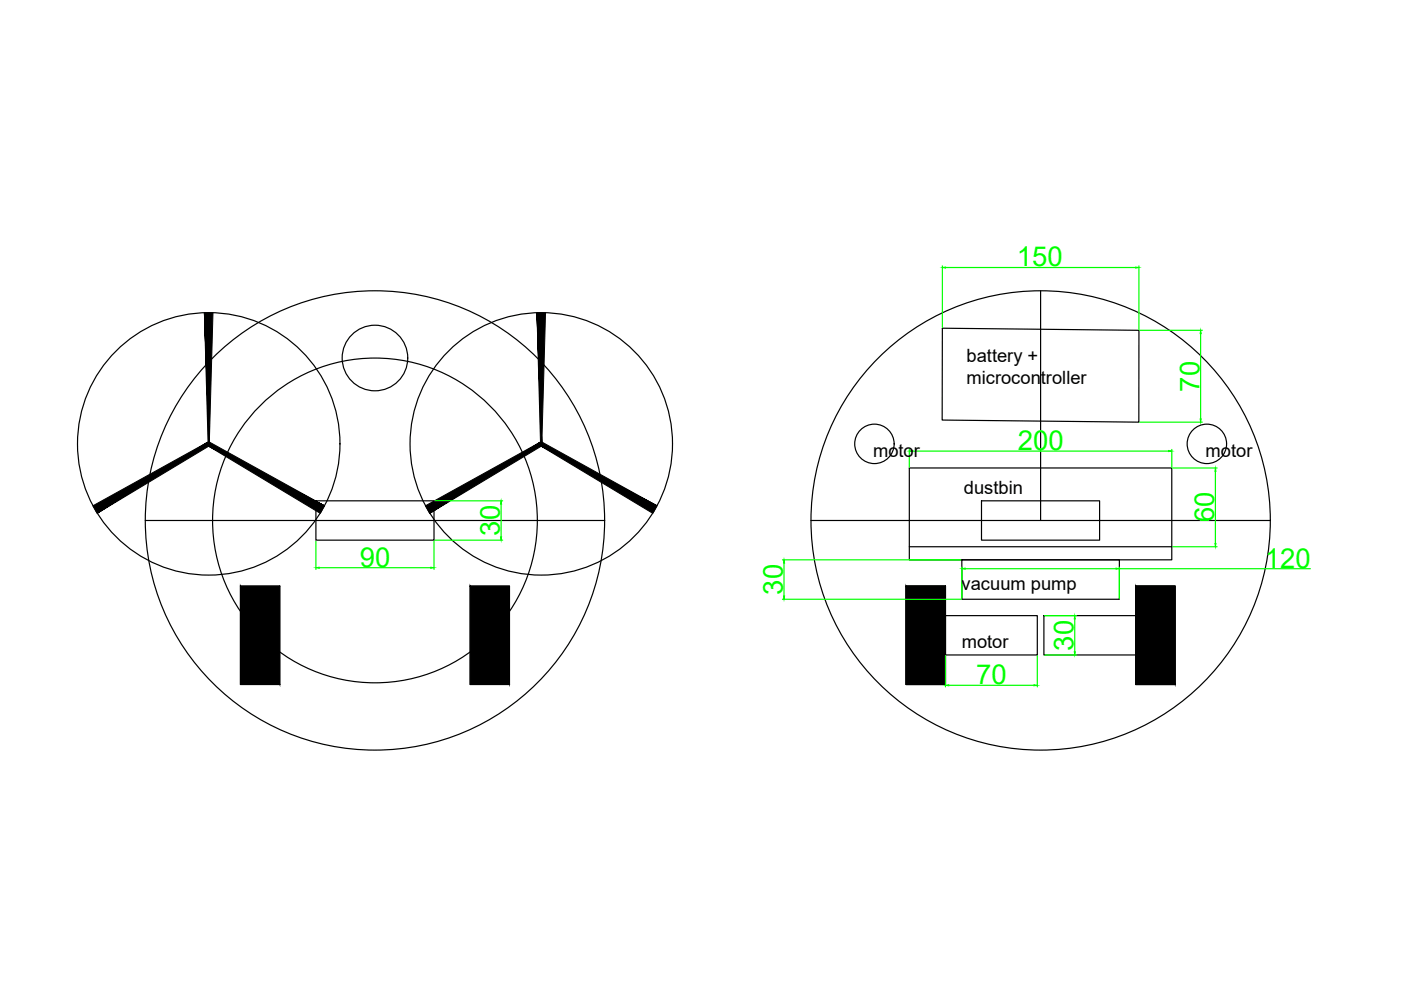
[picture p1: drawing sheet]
<svg xmlns="http://www.w3.org/2000/svg" width="297mm" height="210mm" viewBox="0 0 297 210" stroke-linecap="round" stroke-linejoin="round" font-family="sans-serif">
<!-- layer: 0 -->
<g fill="none" stroke="#000" stroke-width=".25">
<path d="M199.8 69.6l41.7 .4v19.5l-41.7-.4zM220.6 61.7v48.7M192.8 99.2h55.6v16.7h-55.6zM30.8 110.4h97.4M67 106.2h25v8.3h-25zM171.9 110.4h97.4M192.8 115.9v2.8h55.6v-2.8M203.9 118.7h33.4v8.4h-33.4zM208.1 106.2h25v8.3h-25zM51 124.3h8.3v20.8h-8.3zM99.7 124.3h8.3v20.8h-8.3zM192.1 124.3h8.4v20.8h-8.4z"/>
<path d="M200.5 130.5h19.4v8.4h-19.4zM221.3 130.5h19.5v8.4h-19.5zM240.8 124.3h8.3v20.8h-8.3z"/>
<circle cx="79.5" cy="75.9" r="7"/>
<circle cx="44.3" cy="94.1" r="27.8"/>
<circle cx="114.8" cy="94.1" r="27.8"/>
<circle cx="185.4" cy="94.1" r="4.2"/>
<circle cx="255.9" cy="94.1" r="4.2"/>
<circle cx="79.5" cy="110.3" r="48.7"/>
<circle cx="79.5" cy="110.3" r="34.4"/>
<circle cx="220.6" cy="110.3" r="48.7"/>
</g>
<g fill="#000" stroke="#000" stroke-width=".21">
<path d="M43.3 66.3l.8 27.8h.3zM43.3 66.3h1.9l-.8 27.8z"/>
<path d="M44.5 93.8l-.5 .7 24.8 12.7zM44 94.5l24.8 12.7-.9 1.6z"/>
<path d="M20.6 108.8l23.9-14.3-.5-.7zM19.7 107.2l24.3-13.4-23.4 15z"/>
<path d="M113.8 66.3l.8 27.8h.3zM113.8 66.3h1.9l-.8 27.8z"/>
<path d="M115 93.8l-.5 .7 24.8 12.7zM114.5 94.5l24.8 12.7-.9 1.6z"/>
<path d="M91.1 108.8l23.9-14.3-.5-.7zM90.2 107.2l24.3-13.4-23.4 15z"/>
<path d="M51 124.3l8.3 20.8v-20.8zM51 124.3l8.3 20.8h-8.3z"/>
<path d="M99.7 124.3l8.3 20.8v-20.8zM99.7 124.3l8.3 20.8h-8.3z"/>
<path d="M192.1 124.3l8.4 20.8v-20.8zM192.1 124.3l8.4 20.8h-8.4z"/>
<path d="M240.8 124.3l8.3 20.8v-20.8zM240.8 124.3l8.3 20.8h-8.3z"/>
</g>
<g fill="none" stroke="#0f0" stroke-width=".25">
<path d="M199.8 56.4v13M200.5 56.7h40.3M241.5 56.4v13.5M241.7 70h13.2M254.6 70.7v18.1M192.8 95.3v3.8M193.5 95.6h54.3M241.6 89.5h13.3M248.4 95.3v3.8M248.6 99.2h9.4M257.7 99.9v15.3M67 114.7v6"/>
<path d="M92 114.7v6M92.2 114.5h14.4M92.2 106.2h14.4M106.2 106.9v6.9M165.9 118.7h37.9M166.2 119.4v7M248.6 115.9h9.4M67.7 120.4h23.6M165.9 127.1h37.9M200.5 139.1v6.5M203.9 120.2v6.7M204.6 120.6h32"/>
<path d="M219.9 139.1v6.5M221.5 138.9h6.7M221.5 130.5h6.7M227.9 131.2v7M237.3 120.2v6.7M237.3 120.6h40.5M201.2 145.3h18"/>
</g>
<g fill="#0f0" stroke="#0f0" stroke-width=".21">
<path d="M192.8 95.6l.7-.1v.3z"/>
<path d="M247.8 95.5l.6 .1-.6 .2z"/>
<path d="M257.6 115.2h.2l-.1 .7z"/>
<path d="M257.7 99.2l.1 .7h-.2z"/>
<path d="M106.1 113.8h.2l-.1 .7z"/>
<path d="M106.2 106.2l.1 .7h-.2z"/>
<path d="M67 120.4l.7-.1v.2z"/>
<path d="M91.3 120.3l.7 .1-.7 .1z"/>
<path d="M203.9 120.6l.7-.1v.2z"/>
<path d="M236.6 120.5l.7 .1-.7 .1z"/>
<path d="M200.5 145.3l.7-.1v.2z"/>
<path d="M219.2 145.2l.7 .1-.7 .1z"/>
<path d="M227.8 138.2h.2l-.1 .7z"/>
<path d="M227.9 130.5l.1 .7h-.2z"/>
<path d="M166.1 126.4h.3l-.2 .7z"/>
<path d="M166.2 118.7l.2 .7h-.3z"/>
<path d="M254.6 70l.1 .7h-.2z"/>
<path d="M254.5 88.8h.2l-.1 .7z"/>
<path d="M199.8 56.7l.7-.1v.2z"/>
<path d="M240.8 56.6l.7 .1-.7 .1z"/>
</g>
<g font-size="5.8" fill="#0f0">
<text x="215.6" y="56.5">150</text>
<text x="254.3" y="83" transform="rotate(-90 254.3 83)">70</text>
<text x="215.8" y="95.4">200</text>
<text x="106" y="113.6" transform="rotate(-90 106 113.6)">30</text>
<text x="257.5" y="110.8" transform="rotate(-90 257.5 110.8)">60</text>
<text x="76.3" y="120.1">90</text>
<text x="268.2" y="120.3">120</text>
<text x="166" y="126.1" transform="rotate(-90 166 126.1)">30</text>
<text x="227.6" y="137.9" transform="rotate(-90 227.6 137.9)">30</text>
<text x="207" y="145">70</text>
</g>
<g font-size="3.9">
<text x="204.9" y="76.8">battery +</text>
<text x="204.9" y="81.5">microcontroller</text>
<text x="185.1" y="96.9">motor</text>
<text x="255.6" y="96.9">motor</text>
<text x="204.4" y="104.6">dustbin</text>
<text x="203.9" y="125">vacuum pump</text>
<text x="203.9" y="137.5">motor</text>
</g>
</svg>
